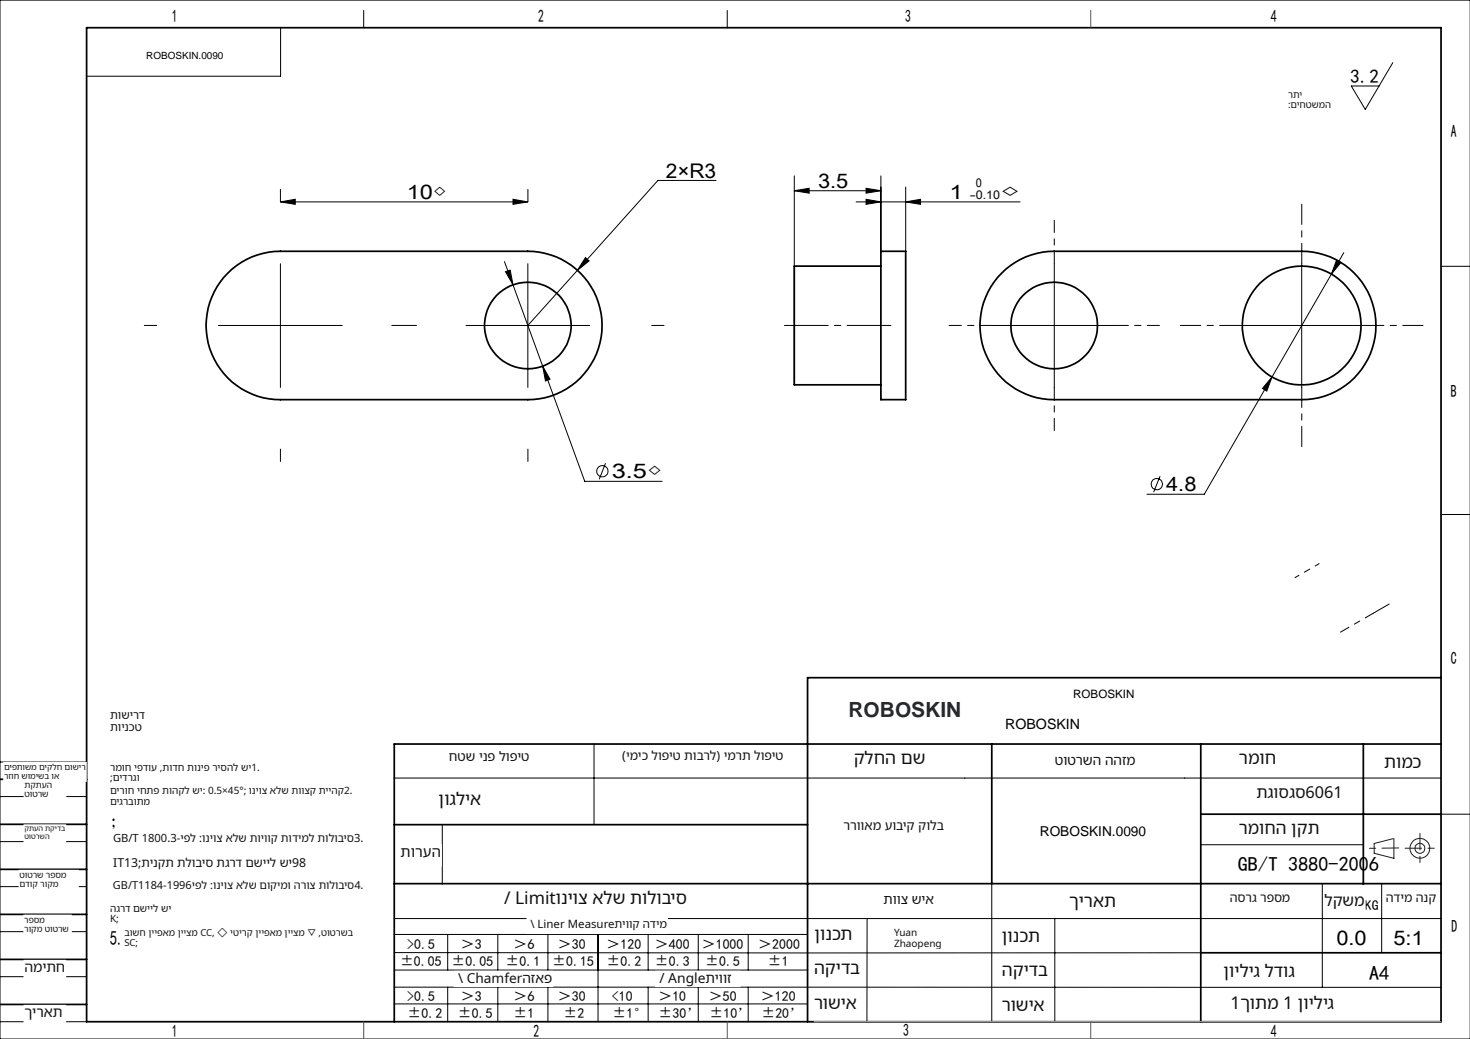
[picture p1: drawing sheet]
<svg xmlns="http://www.w3.org/2000/svg" width="297mm" height="210mm" viewBox="0 0 297 210" stroke-linecap="round" stroke-linejoin="round" font-family="sans-serif">
<g fill="none" stroke="#000" stroke-width=".2">
<path d="M0 0h297v210h-297zM56.7 5.6v9.8h-39.2M73.5 2.1v3.5M146.9 2.1v3.5M281.4 12.7l-5.6 9.4-2.8-4.7h5.6M144.7 36.5h-11.8l-16.2 18.1M160.5 38.6l3-.5v.9zM160.5 35.6v42.2M160.5 38.6h17.5M175 38.1l3 .5-3 .4zM178 35.6v15.2M183 37.8v13"/>
<path d="M56.7 40.8l3-.5v1zM56.7 53.3v25M56.7 40.8h49.9M101.9 52.9l1.7 4.7M102.1 54.9l1-.3 .5 3zM103.6 40.3l3 .5-3 .5zM103.6 57.6l14.5 39.7h15.7M106.6 53.3v25M116.7 54.6l-10.1 11.2M118.3 52.1l.7 .6-2.3 1.9zM173 40.8h33.1M175 40.3l3 .5-3 .5z"/>
<path d="M183 40.8l3-.5v1zM213 53.3v25M263 53.3v25M270.1 52.6l.8 .4-1.9 2.4zM271.5 51.1l-14.5 25.1M291.1 53.8h5.9M44.1 65.8h25M94.2 65.8h24.9M109.6 74l1.5 2.7-.9 .3zM200.5 65.8h25M250.5 65.8h25M257 76.2l-1.1 2.8-.8-.5z"/>
<path d="M257 76.2l-13.7 23.7h-11.6M122.3 93.6l-1.2 3.3M234.4 96.2l-1.3 3.3M291.1 104h5.9M0 154h17.5M79.7 157.3h211.4M120 150.4v16.3M0 179.2h17.5M0 161h17.5M0 170.1h17.5M89.4 166.9v11.8M200.4 178.6v27.9"/>
<path d="M242.6 170.7h32.8M267.2 178.6v21M279.2 178.6v14M291.1 164.6h6M0 188.3h17.5M0 197.4h17.5M79.7 185.7h211.4M79.7 199.5l211.4 .1M79.7 192.5l162.9 .1M79.7 188.9h83.5M79.7 196.1h83.5M90.5 188.9v7.2"/>
<path d="M90.5 199.5v7M100.6 188.9v7.2M100.6 199.5v7M110.7 188.9v7.2M110.7 199.5v7M120.8 188.9v17.6M131 188.9v7.2M131 199.5v7M141.1 188.9v7.2M141.1 199.5v7M151.2 188.9v7.2M151.2 199.5v7"/>
<path d="M175.2 185.7v20.9M213.1 185.7v20.8M0 206.5h17.5M79.7 202.9h83.5M163.2 206.5h127.9"/>
<circle cx="121.7" cy="95.2" r="1.13"/>
<circle cx="233.7" cy="97.9" r="1.14"/>
</g>
<g fill="none" stroke="#191924" stroke-width=".2">
<path d="M277.6 170.5l4-1v4l-4-1z"/>
<circle cx="286.9" cy="171.5" r="1.01"/>
<circle cx="286.9" cy="171.5" r="2"/>
</g>
<path d="M56.7 40.8v-2.5M106.7 40.8v-2.5M31.7 65.8h-2.5M81.7 65.8h2.5M81.7 65.8h-2.5M131.7 65.8h2.5M56.7 90.8v2.5M106.7 90.8v2.5M280.7 122.1l-3.2 1.8" fill="none" stroke="#000" stroke-width=".2" stroke-dasharray="30.5 1.3 1.3 1.3"/>
<path d="M158.5 65.8h21.5" fill="none" stroke="#000" stroke-width=".2" stroke-dasharray="30.5 1.3 1.3 1.3" stroke-dashoffset="21.6"/>
<path d="M213 53.3v-8.8M200.5 65.8h-8.7M213 78.3v8.7M225.5 65.8h8.8" fill="none" stroke="#000" stroke-width=".2" stroke-dasharray="30.5 1.3 1.3 1.3" stroke-dashoffset="28"/>
<path d="M263 53.3v-12M250.5 65.8h-12M263 78.3v12M275.5 65.8h12" fill="none" stroke="#000" stroke-width=".2" stroke-dasharray="30.5 1.3 1.3 1.3" stroke-dashoffset="26.4"/>
<path d="M270.8 127.8l6.7-3.9" fill="none" stroke="#000" stroke-width=".2" stroke-dasharray="30.5 1.3 1.3 1.3" stroke-dashoffset="28.5"/>
<path d="M261.6 116.7l4.9-2.8" fill="none" stroke="#000" stroke-width=".2" stroke-dasharray="30.5 1.3 1.3 1.3" stroke-dashoffset="29.6"/>
<g fill="none" stroke="#000" stroke-width=".35">
<path d="M17.5 5.6h273.6v200.9h-273.6zM46 55.2a14.8 14.8 0 0 1 10.7-4.4h49.9a15 15 0 0 1 15 15 15 15 0 0 1-15 15h-49.9a15 15 0 0 1-13.9-9.3 15 15 0 0 1 3.2-16.3zM178 50.8h5v30h-5zM178 53.8h-17.5v24h17.5M202.4 55.2a14.8 14.8 0 0 1 10.6-4.4h50a15 15 0 0 1 15 15 15 15 0 0 1-15 15h-50a15 15 0 0 1-13.9-9.3 15 15 0 0 1 3.3-16.3zM291.1 137h-127.9v69.5M0 157.5h17.5M200.4 150.4v28.2M242.6 150.4v56.1M275.4 150.4v28.3M291.1 150.4h-211.4v56.1M0 175.7h17.5"/>
<path d="M0 166.6h17.5M79.7 166.7h83.5M79.7 178.6h211.4M242.6 164.6h48.5M0 184.8h17.5M0 193.9h17.5M242.6 192.6h48.5M0 203h17.5"/>
<circle cx="106.6" cy="65.8" r="8.8"/>
<circle cx="213" cy="65.8" r="8.7"/>
<circle cx="263" cy="65.8" r="12"/>
</g>
<path d="M282.6 171.4l-5.9 .1M283.9 171.4h6M286.9 168.4v6" fill="none" stroke="#191924" stroke-width=".2" stroke-dasharray="6.3 1.3 1.3 1.3" stroke-dashoffset="3"/>
<path d="M164.5 206.5h126.6" fill="none" stroke="#c0c0c0" stroke-width=".2"/>
<path d="M220.4 2.1v3.5M73.5 206.5v3.5M146.9 206.5v3.5M220.4 206.5v3.5" fill="none" stroke="#00f" stroke-width=".2"/>
<path d="M281.6 169.5h.1" fill="none" stroke="#0ff" stroke-width=".2"/>
<path d="M56.7 40.8l3-.5v1zM103.6 40.3l3 .5-3 .5zM118.3 52.1l-1.6 2.5 2.3-1.9zM102.1 54.9l1.5 2.7-.5-3zM109.6 74l.6 3 .9-.3zM160.5 38.6l3-.5v.9zM175 38.1l3 .5-3 .4zM175 40.3l3 .5-3 .5zM183 40.8l3-.5v1zM270.1 52.6l-1.1 2.8 1.9-2.4zM257 76.2l-1.9 2.3 .8 .5z" fill="#000"/>
<g fill="#fff" stroke="#fff" stroke-width=".35">
<path d="M29.6 8.4h15.5v4.4h-15.5z"/>
<path d="M210.1 165.7h22.4v4.2h-22.4z"/>
<path d="M22.2 143.5h13.2v4.8h-13.2z"/>
<path d="M22.2 154.1h33.1v4.2h-33.1z"/>
<path d="M22.2 158.8h56.2v4.3h-56.2z"/>
<path d="M22.2 168.4h51.8v4.2h-51.8z"/>
<path d="M22.2 173.1h40.3v4.3h-40.3z"/>
<path d="M22.2 177.9h51.8v4.2h-51.8z"/>
<path d="M22.2 182.7h13v4.2h-13z"/>
<path d="M25.1 187.6h49.3v4h-49.3z"/>
<path d="M260.2 18.2h11.7v4.1h-11.7z"/>
<path d="M3.9 176h11.9v3.7h-11.9z"/>
<path d="M4.9 194.2h8.3v3.7h-8.3z"/>
<path d="M4.9 203.3h8.3v3.6h-8.3z"/>
<path d="M4.9 185h9.4v3.7h-9.4z"/>
<path d="M.8 154.2h16.6v3.6h-16.6z"/>
<path d="M4.9 166.8h8.3v3.7h-8.3z"/>
<path d="M5 157.8h8.2v3.6h-8.2z"/>
<path d="M202.4 187.5h10.2v4.3h-10.2z"/>
<path d="M216 180.5h10.2v4.2h-10.2z"/>
<path d="M247.2 194.5h16.3v4.2h-16.3z"/>
<path d="M100.9 179.7h39.5v5.2h-39.5z"/>
<path d="M132.5 196.4h16.9v2.9h-16.9z"/>
<path d="M91.8 196.4h19.8v2.9h-19.8z"/>
<path d="M106.6 185.7h28.2v2.9h-28.2z"/>
<path d="M180.6 187.5h12.3v4.3h-12.3z"/>
<path d="M164.5 201.1h10.1v4.2h-10.1z"/>
<path d="M248.5 180.2h12.2v4.2h-12.2z"/>
<path d="M202.4 194.4h10.2v4.2h-10.2z"/>
<path d="M247.7 201.1h36.6v4.2h-36.6z"/>
<path d="M202.4 201.5h10.2v4.3h-10.2z"/>
<path d="M164.5 193.9h10.1v4.3h-10.1z"/>
<path d="M178.5 180.5h10.2v4.2h-10.2z"/>
<path d="M164.5 187h10.2v4.3h-10.2z"/>
<path d="M267.6 180.5h8.1v4.2h-8.1z"/>
<path d="M280 180.2h10.2v4.2h-10.2z"/>
<path d="M172.5 151.6h16.3v4.2h-16.3z"/>
<path d="M216.8 138.8h50.8v4.5h-50.8z"/>
<path d="M213.1 152.3h16.3v4.3h-16.3z"/>
<path d="M250.3 151.6h16.3v4.2h-16.3z"/>
<path d="M88.6 159.7h16.3v4.3h-16.3z"/>
<path d="M80.9 170.8h8.2v4.2h-8.2z"/>
<path d="M125.7 151.6h32.6v4.2h-32.6z"/>
<path d="M90.7 151.6h16.3v4.2h-16.3z"/>
<path d="M279.6 152.3h8.2v4.3h-8.2z"/>
<path d="M253.8 158.6h18.4v4.2h-18.4z"/>
<path d="M170.4 165.7h20.4v4.2h-20.4z"/>
<path d="M250.3 165.7h16.3v4.2h-16.3z"/>
<path d="M203.1 143.8h78.3v4.4h-78.3z"/>
<path d="M216.8 138.2h51.5v3.6h-51.5z"/>
</g>
<text font-size="4.2" fill="#1f2633" x="171.4" y="145">ROBOSKIN</text>
<g font-size="4.1">
<text x="134.5" y="35.9">2×R3</text>
<text x="82.2" y="40.2">10◇</text>
<text x="165.3" y="38">3.5</text>
<text x="191.9" y="40.2">1</text>
<text x="202" y="40.2">◇</text>
<text x="123.6" y="96.7">3.5◇</text>
<text x="235.6" y="99.3">4.8</text>
<text x="22.2" y="167.1">；</text>
<text x="250.1" y="176">GB/T 3880-2006</text>
<text x="22.2" y="190.9">5.</text>
<text x="270" y="191">0.0</text>
<text x="281.5" y="191">5:1</text>
<text x="276.6" y="198">A4</text>
</g>
<text font-size="3.9" x="272.8" y="16.8">3.2</text>
<g font-size="3.5">
<text x="34.8" y="4.4">1</text>
<text x="108.7" y="4.4">2</text>
<text x="182.9" y="4.4">3</text>
<text x="256.7" y="4.4">4</text>
<text x="293.2" y="27.8">A</text>
<text x="293.2" y="80.3">B</text>
<text x="293.2" y="134.2">C</text>
<text x="293.3" y="188.4">D</text>
<text x="34.7" y="209.6">1</text>
<text x="107.8" y="209.6">2</text>
<text x="182.5" y="209.3">3</text>
<text x="256.8" y="209.7">4</text>
</g>
<g font-size="3.5" fill="#111">
<text x="172.5" y="154.5">קלחה םש</text>
<text x="250.3" y="154.5">רמוח</text>
<text x="279.6" y="155.2">תומכ</text>
<text x="88.6" y="162.6">ןוגליא</text>
<text x="250.3" y="168.6">רמוחה ןקת</text>
<text x="101.8" y="182.6">/ Limitוניוצ אלש תולוביס</text>
<text x="216" y="183.4">ךיראת</text>
<text x="164.5" y="189.9">ןונכת</text>
<text x="202.4" y="190.4">ןונכת</text>
<text x="164.5" y="196.8">הקידב</text>
<text x="202.4" y="197.3">הקידב</text>
<text x="247.2" y="197.4">ןויליג לדוג</text>
<text x="164.5" y="204">רושיא</text>
<text x="202.4" y="204.4">רושיא</text>
<text x="248.6" y="204">1ךותמ 1 ןויליג</text>
</g>
<text font-size="3.3" fill="#111" x="253.8" y="161.3">תגוסגס6061</text>
<text font-size="3.2" fill="#111" x="267.6" y="183.1">לקשמ</text>
<text font-size="3" fill="#111" x="80.9" y="173.2">תורעה</text>
<text font-size="2.9" x="203.1" y="147.3">ROBOSKIN</text>
<text font-size="2.9" fill="#111" x="4.9" y="205.7">ךיראת</text>
<g font-size="2.8" fill="#111">
<text x="213.1" y="154.6">טוטרשה ההזמ</text>
<text x="4.9" y="196.5">המיתח</text>
<text x="92.6" y="198.7">\ Chamferהזאפ</text>
<text x="133.2" y="198.7">/ Angleתיווז</text>
</g>
<g font-size="2.8">
<text x="210.1" y="169">ROBOSKIN.0090</text>
<text x="275.7" y="184">KG</text>
<text x="82.2" y="191.7">&gt;0.5</text>
<text x="93.1" y="191.7">＞3</text>
<text x="103.7" y="191.7">＞6</text>
<text x="112.7" y="191.7">＞30</text>
<text x="122.6" y="191.7">＞120</text>
<text x="132.3" y="191.7">＞400</text>
<text x="141.8" y="191.7">＞1000</text>
<text x="153.2" y="191.7">＞2000</text>
<text x="80.8" y="195.3">±0.05</text>
<text x="91.2" y="195.3">±0.05</text>
<text x="102.2" y="195.3">±0.1</text>
<text x="111.6" y="195.3">±0.15</text>
<text x="122.6" y="195.3">±0.2</text>
<text x="132.3" y="195.3">±0.3</text>
<text x="142.5" y="195.3">±0.5</text>
<text x="155.1" y="195.3">±1</text>
<text x="82.2" y="202.3">&gt;0.5</text>
<text x="93.1" y="202.3">＞3</text>
<text x="103.7" y="202.3">＞6</text>
<text x="112.7" y="202.3">＞30</text>
<text x="123.6" y="202.3">&lt;10</text>
<text x="133" y="202.3">＞10</text>
<text x="143.2" y="202.3">＞50</text>
<text x="153.7" y="202.3">＞120</text>
<text x="82.3" y="205.8">±0.2</text>
<text x="92.5" y="205.8">±0.5</text>
<text x="103.7" y="205.8">±1</text>
<text x="113.9" y="205.8">±2</text>
<text x="123.8" y="205.7">±1°</text>
<text x="133" y="205.7">±30’</text>
<text x="143.3" y="205.7">±10’</text>
<text x="153.8" y="205.8">±20’</text>
</g>
<text font-size="2.7" fill="#111" x="178.5" y="182.7">תווצ שיא</text>
<g font-size="2.6" fill="#111">
<text x="90.7" y="153.8">חטש ינפ לופיט</text>
<text x="170.4" y="167.8">ררוואמ עוביק קולב</text>
</g>
<g font-size="2.5" fill="#111">
<text x="125.7" y="153.7">)ימיכ לופיט תוברל( ימרת לופיט</text>
<text x="22.9" y="175.2">IT13;תינקת תלוביס תגרד םשייל שי98</text>
<text x="248.5" y="182.3">הסרג רפסמ</text>
<text x="280" y="182.3">הדימ הנק</text>
</g>
<g font-size="2.4">
<text x="195.9" y="40.2">-0.10</text>
<text x="197.2" y="37.8">0</text>
</g>
<text font-size="2.3" x="216.8" y="141.1">ROBOSKIN</text>
<g font-size="2.3" fill="#111">
<text x="22.2" y="145.4">תושירד</text>
<text x="22.2" y="147.8">תוינכט</text>
<text x="22.8" y="170.2">GB/T 1800.3-יפל :וניוצ אלש תויווק תודימל תולוביס3.</text>
<text x="107.2" y="187.6">\ Liner Measureתיווק הדימ</text>
</g>
<text font-size="2.2" fill="#111" x="22.8" y="179.7">GB/T1184-1996יפל :וניוצ אלש םוקימו הרוצ תולוביס4.</text>
<text font-size="2" x="29.6" y="11.9">ROBOSKIN.0090</text>
<g font-size="2" fill="#111">
<text x="22.2" y="155.8">רמוח יפדוע ,תודח תוניפ ריסהל שי1.</text>
<text x="22.2" y="160.5">םירוח יחתפ תוהקל שי: 0.5×45°; וניוצ אלש תווצק תייהק2.</text>
<text x="22.2" y="157.9">;</text>
<text x="22.8" y="157.9">םידרגו</text>
<text x="22.2" y="162.6">םיגרבותמ</text>
<text x="22.2" y="184.3">הגרד םשייל שי</text>
<text x="22.2" y="186.4">K;</text>
<text x="180.6" y="189.2">Yuan</text>
<text x="180.6" y="191.3">Zhaopeng</text>
</g>
<g font-size="1.9" fill="#111">
<text x="260.2" y="19.8">רתי</text>
<text x="260.2" y="21.8">:</text>
<text x="260.7" y="21.8">םיחטשמה</text>
<text x="25.1" y="189.2">בושח ןייפאמ ןייצמ CC, ◇ יטירק ןייפאמ ןייצמ ▽ ,טוטרשב</text>
<text x="25.1" y="191.2">SC;</text>
</g>
<g font-size="1.8" fill="#111">
<text x="5" y="161">טוטרש</text>
<text x="5" y="159.2">תקתעה</text>
<text x="3.9" y="177.4">טוטרש רפסמ</text>
<text x="3.9" y="179.3">םדוק רוקמ</text>
<text x="4.9" y="188.3">רוקמ טוטרש</text>
<text x="4.9" y="186.5">רפסמ</text>
</g>
<g font-size="1.7" fill="#111">
<text x=".8" y="155.6">םיפתושמ םיקלח םושיר</text>
<text x=".8" y="157.4">רזוח שומישב וא</text>
</g>
<g font-size="1.5" fill="#111">
<text x="4.9" y="169.6">טוטרשה</text>
<text x="4.9" y="168">קתעה תקידב</text>
</g>
</svg>
